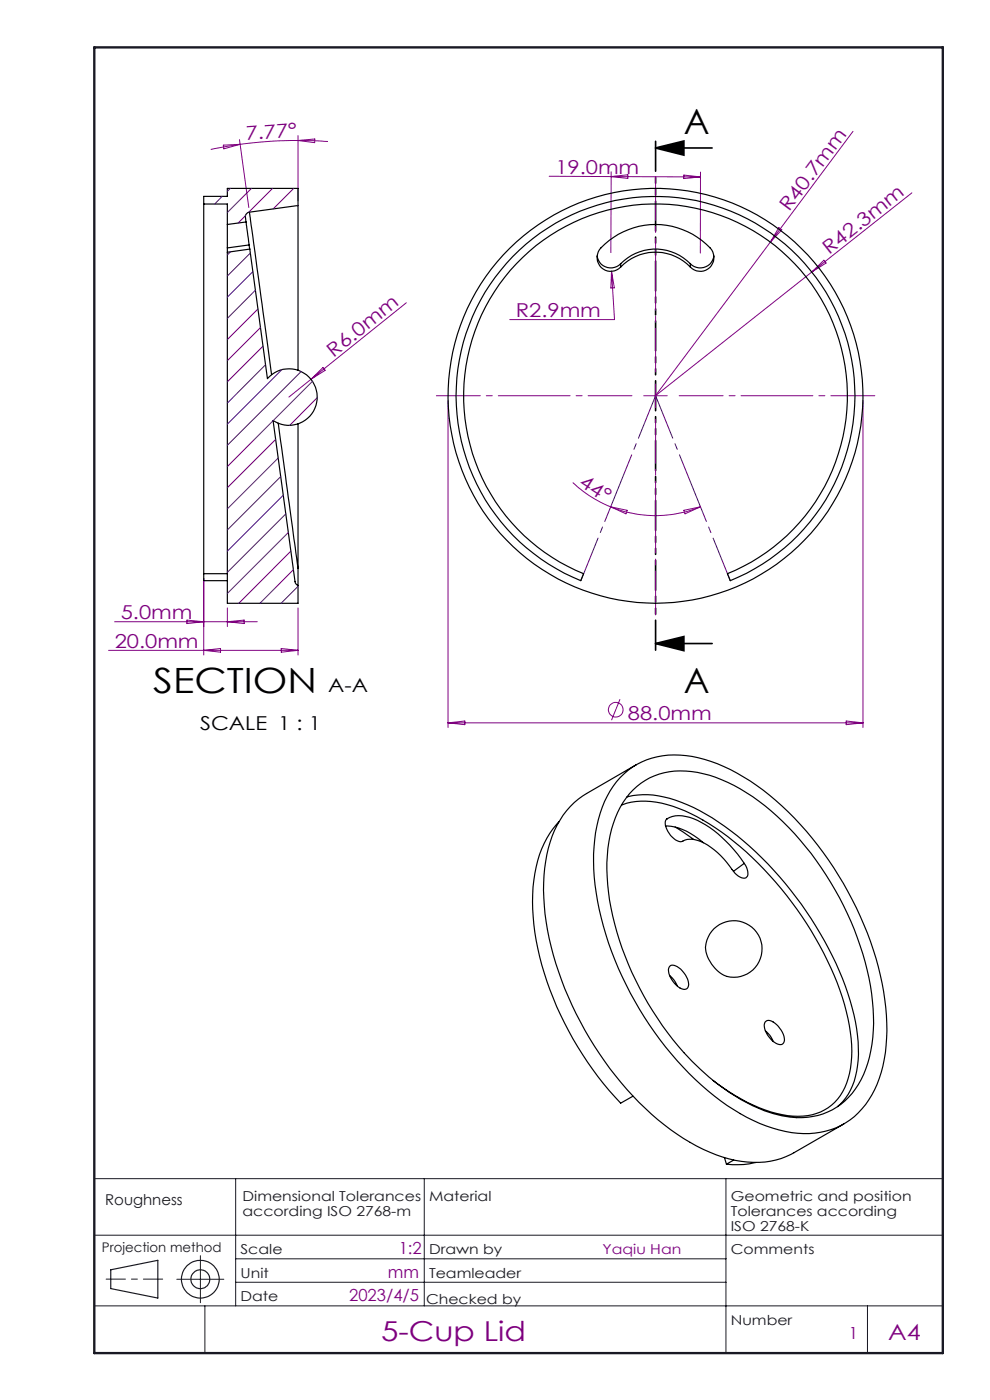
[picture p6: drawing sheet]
<svg xmlns="http://www.w3.org/2000/svg" width="210mm" height="297mm" viewBox="0 0 210 297" stroke-linecap="round" stroke-linejoin="round" font-family="sans-serif">
<g fill="none" stroke="#800080" stroke-width=".21">
<path d="M47.4 30.8l3.5-.2-3.4 1zM50.8 29.6l2 14.4M50.9 30.6l-6.2 1.1M63.2 29.8a85.1 85.1 0 0 0-12.3 .8M63.2 29.8l6.4 .2M63.2 28.8v13.8M63.2 29.8l3.6-.3-.1 .8zM116.5 37.4l13.1 .1M129.6 37.5h19M129.6 37.5l3.6-.4v.7zM129.6 36.4v17.2M145.1 37.1l3.5 .4-3.6 .4z"/>
<path d="M148.6 36.5v17.2M180.9 27.9l-17.5 23.5M129.7 57.5l.7 10.3h-22.3M129.7 57.5l.6 3.6h-.7zM165.2 48.3l.6 .5-2.4 2.6zM172.2 57.7l2.6-2.5 .4 .6zM193.4 40.9l-54.4 43.1 24.4-32.6M86.2 64.2l-24.9 20M66 80.5l2.5-2.5 .5 .6zM95 85v69.3M136.6 84h4.9M139 81.5v5"/>
<path d="M183.1 85v69.3M121.5 102.4a25.2 25.2 0 0 0 8 5.1M129.5 107.5a25.1 25.1 0 0 0 19.1 0M129.5 107.5l3.5 .8-.2 .7zM145.1 108.3l3.5-.8-3.3 1.5zM23 138h40.2M24.3 131.9h30.3M39.7 131.5l3.5 .4-3.5 .4zM43.2 122.7v16.3M43.2 138l3.6-.4v.8zM48.2 129v3.9M48.2 131.9l3.6-.4v.8z"/>
<path d="M59.7 137.6l3.5 .4-3.5 .4zM63.2 129v10M95 153.3h88.1M95 153.3l3.6-.3v.7zM131.5 148.3l-1.8 4.5M179.5 153l3.6 .3-3.6 .4z"/>
<circle cx="130.6" cy="150.6" r="1.55"/>
</g>
<path d="M139 31.4l6.1-1.5v3zM139 31.4h12.1M139 136.5l6.1-1.5v3zM139 136.5h12.1" fill="none" stroke="#000" stroke-width=".35"/>
<g fill="none" stroke="#191924" stroke-width=".25">
<path d="M23.5 269.4l10-2v8l-10-2z"/>
<circle cx="42.5" cy="271.4" r="4"/>
<circle cx="42.5" cy="271.4" r="1.99"/>
</g>
<path d="M139.1 29.4v109.1" fill="none" stroke="#000" stroke-width=".35" stroke-dasharray="6.3 1.3 1.3 1.3 1.3 1.3" stroke-dashoffset="-.6"/>
<path d="M139.1 79v-41.5M134.1 84h-41.5M139.1 89v41.5M144.1 84h41.5" fill="none" stroke="#800080" stroke-width=".21" stroke-dasharray="15.2 1.3 1.3 1.3" stroke-dashoffset="5.9"/>
<path d="M34.5 271.4h-12" fill="none" stroke="#191924" stroke-width=".21" stroke-dasharray="6.3 1.3 1.3 1.3" stroke-dashoffset="2.3"/>
<path d="M20 250h180M50 250v27M90 250v27M154 250v37.1M20 277h180M20 262h180v25.1h-180zM37.5 271.4h10M42.5 266.4v10M43.5 277v10.1M50 267h104M50 272h104M184 277v10.1" fill="none" stroke="#191924" stroke-width=".21"/>
<path d="M20 10.1h180v277h-180z" fill="none" stroke="#191924" stroke-width=".5"/>
<path d="M139.1 84l-15.9 39.2M139.1 84l15.8 39.2" fill="none" stroke="#400080" stroke-width=".21" stroke-dasharray="15.2 1.3 1.3 1.3" stroke-dashoffset="5.5"/>
<path d="M139 31.4l6.1-1.5v3zM139 136.5l6.1-1.5v3z" fill="#000"/>
<g fill="none" stroke="#000" stroke-width=".25">
<path d="M43.2 43.3v78.4M43.2 43.3v-1.6h5v-1.7h15v3.6M43.2 43.3h5v4.3M48.2 47.6v5M48.2 52.6v.9M48.2 53.5v74.5h15v-3.8M52.2 47.1l.6 4.9M52.2 47.1l-4 .5M52.8 52l.2 .8M52.8 52l-4.6 .6M52.9 45a.97 .97 0 0 0-.8 1.1l.1 1M52.9 45l4.7 34.5"/>
<path d="M53 52.8l3.7 27.5a6 6 0 0 1 8.3-.8 6 6 0 0 1 1.1 8.3 6 6 0 0 1-8.2 1.4l4.7 34.2 .2 .5 .4 .3M53 52.8l-4.8 .7M63.2 43.6v35M63.2 43.6l-10.3 1.4M108.8 54.4a42.3 42.3 0 0 1 65.4 6 42.3 42.3 0 0 1-19.3 62.8l-.6-1.5a40.7 40.7 0 0 0 17.1-62.4 40.7 40.7 0 0 0-64.7 0 40.7 40.7 0 0 0 17.1 62.4l-.6 1.5a42.3 42.3 0 0 1-14.4-68.8zM126.7 54.3a2.9 2.9 0 0 0 1.9 2.4 2.9 2.9 0 0 0 3.1-.8M131.7 56.7a10.2 10.2 0 0 1 14.7 0M131.7 56.7a2.92 2.92 0 0 1-4.2 0 2.92 2.92 0 0 1 0-4.1 15.9 15.9 0 0 1 23.5 .4 2.92 2.92 0 0 1-.6 3.9 2.92 2.92 0 0 1-4-.2M131.7 55.9a10.3 10.3 0 0 1 14.7 0M131.7 55.9v.8M146.4 55.9v.8M151.4 54.3a2.9 2.9 0 0 1-2 2.4 2.9 2.9 0 0 1-3-.8"/>
<path d="M59 89.8l4.2 30.8M63.2 89.9v30.7M43.2 121.7v1.5h5M43.2 121.7h5M63.2 120.6v3.6M118.6 174.3a22.2 22.2 0 0 0-5.5 13.9 56.2 56.2 0 0 0 6.6 28.8 70.7 70.7 0 0 0 12 17l2.6-1.5M131.6 165a16.4 16.4 0 0 1 15.2-4.5 40.1 40.1 0 0 1 19.1 10.5 72.8 72.8 0 0 1 21.5 39.3 37.3 37.3 0 0 1-1.3 19.7 16 16 0 0 1-18.2 10.3 38 38 0 0 1-19.1-10.1 71.6 71.6 0 0 1-22.6-42.5 33.6 33.6 0 0 1 2.6-18.8 17.4 17.4 0 0 1 2.8-3.9zM131.8 170.8a16.4 16.4 0 0 1 12.2 .7 54.5 54.5 0 0 1 20.5 15.6 70.6 70.6 0 0 1 15 27.5 27.2 27.2 0 0 1 .4 14.2 10.5 10.5 0 0 1-11.7 8 30.9 30.9 0 0 1-14.9-6.1l-2-1.5M133 169.1a18.8 18.8 0 0 1 12.8 1.6 60.2 60.2 0 0 1 21.9 18.1 68.9 68.9 0 0 1 13.8 28 24.3 24.3 0 0 1-.7 13.6 11.2 11.2 0 0 1-3.1 4.4M134.3 167.6a15.1 15.1 0 0 1 14.9-3.5 37.3 37.3 0 0 1 16.9 10.2 65.3 65.3 0 0 1 19 38.1 28.9 28.9 0 0 1-3 17.7 14.5 14.5 0 0 1-16.2 6.6 39.2 39.2 0 0 1-19.1-11.6 66 66 0 0 1-17.7-35.8 30.3 30.3 0 0 1 2.5-18l1.2-2zM135 162.2l-10.6 6.1a18 18 0 0 0-8.1 11.6 45.8 45.8 0 0 0 1.6 24.5 72.4 72.4 0 0 0 23 34.2 34.6 34.6 0 0 0 17.6 7.9 16.5 16.5 0 0 0 9.9-2l10.6-6.1M141.2 175.2a12.4 12.4 0 0 1 8 3.6"/>
<path d="M141.5 173.7a6.2 6.2 0 0 1 5.6 0 24.8 24.8 0 0 1 10.8 9.5M141.5 173.7a2.11 2.11 0 0 0 .2 2.7 3.7 3.7 0 0 0 2.9 2.1 4.7 4.7 0 0 1 4.8 .4 19.4 19.4 0 0 1 6.5 6.4 1.88 1.88 0 0 0 2.5 .8 2.65 2.65 0 0 0-.5-2.9M141.5 173.7l-.1 .1M143.2 175.5l3.9 2.6M151.4 197a6 6 0 0 1 10.1 3.1 6 6 0 0 1-8 6.8 7.7 7.7 0 0 1-3.9-6 6.4 6.4 0 0 1 1.8-3.9zM157.9 183.2l-2.3 1.7M142 206.9l1 1 .7 1.3M142.1 204.9a2.28 2.28 0 0 1 2.6 1.1 3.6 3.6 0 0 1 1.2 3.5 1.15 1.15 0 0 1-1.7 .1 4.8 4.8 0 0 1-2.3-4.2zM162.3 216.8a1.15 1.15 0 0 1 1.7 0 4.8 4.8 0 0 1 2.3 4.2 .91 .91 0 0 1-1.4 .5 4.7 4.7 0 0 1-2.7-4.4zM162.3 218.7l1 .9 .7 1.4M153.7 245.6l.4 1.4M155.6 246.1l-1.5 .9"/>
<path d="M160.3 246.6l-.2 .1a16.1 16.1 0 0 1-6 .3"/>
<circle cx="139" cy="84" r="44"/>
</g>
<g fill="none" stroke="#400080" stroke-width=".21">
<path d="M48.9 40l-.7 .6M53.3 40l-5.1 5.1M57.8 40l-5.1 5M62.3 40l-4.3 4.3M47.1 41.7l-1.6 1.6M48.9 53.4l-.7 .7M52.1 45.7l-1.6 1.6M53.1 53.7l-4.9 4.9M53.6 57.6l-5.4 5.4M63.2 43.6h.1M54.2 61.6l-6 6M54.7 65.5l-6.5 6.5"/>
<path d="M55.2 69.5l-7 7M55.8 73.4l-7.6 7.6M56.3 77.4l-8.1 8.1M59.8 78.4l-11.6 11.6M63.9 78.8l-15.7 15.7M58.5 93.2l-10.3 10.3M59 97.2l-10.8 10.7M66.3 80.9l-18.1 18.1M67.3 84.4l-5.8 5.8M59.5 101.1l-11.3 11.3M60.1 105.1l-11.9 11.8M60.6 109l-12.4 12.4"/>
<path d="M61.2 113l-13 12.9M61.7 116.9l-11 11.1M62.2 120.9l-7.1 7.1M63.2 124.4l-3.6 3.6"/>
</g>
<g font-size="7.4">
<text x="145" y="28.5">A</text>
<text x="32.5" y="147.1">SECTION</text>
<text x="145" y="146.9">A</text>
</g>
<text font-size="5.8" fill="#800080" x="80.8" y="284.5">5-Cup Lid</text>
<text font-size="4.7" fill="#800080" x="188.4" y="284.2">A4</text>
<g font-size="4.1" fill="#800080">
<text x="52.2" y="29.7" transform="rotate(-4 52.2 29.7)">7.77°</text>
<text x="117.8" y="36.8">19.0mm</text>
<text x="167.4" y="45.1" transform="rotate(-53 167.4 45.1)">R40.7mm</text>
<text x="175.9" y="54.1" transform="rotate(-38 175.9 54.1)">R42.3mm</text>
<text x="109.4" y="67.2">R2.9mm</text>
<text x="70.8" y="75.9" transform="rotate(-39 70.8 75.9)">R6.0mm</text>
<text x="122.6" y="102.9" transform="rotate(33 122.6 102.9)">44°</text>
<text x="25.6" y="131.3">5.0mm</text>
<text x="24.3" y="137.4">20.0mm</text>
<text x="133.2" y="152.7">88.0mm</text>
</g>
<g font-size="4.1">
<text x="69.6" y="146.7">A-A</text>
<text x="42.5" y="154.9">SCALE 1 : 1</text>
</g>
<g font-size="3.5" fill="#800080">
<text x="84.6" y="266">1:2</text>
<text x="82.3" y="271">mm</text>
<text x="74.1" y="276.1">2023/4/5</text>
<text x="180.1" y="284">1</text>
</g>
<text font-size="3.2" fill="#191924" x="22.3" y="255.6">Roughness</text>
<g font-size="2.9" fill="#191924">
<text x="51.4" y="254.7">Dimensional Tolerances</text>
<text x="51.4" y="258">according ISO 2768-m</text>
<text x="91" y="254.7">Material</text>
<text x="155" y="254.7">Geometric and position</text>
<text x="155" y="258">Tolerances according</text>
<text x="155" y="261.2">ISO 2768-K</text>
<text x="51" y="266.1">Scale</text>
<text x="91" y="266.1">Drawn by</text>
<text x="155" y="266.1">Comments</text>
<text x="51" y="271.1">Unit</text>
<text x="91" y="271.1">Teamleader</text>
<text x="51" y="276.1">Date</text>
<text x="90.4" y="276.6">Checked by</text>
<text x="155" y="281.1">Number</text>
</g>
<text font-size="2.9" fill="#800080" x="127.8" y="266.1">Yaqiu Han</text>
<text font-size="2.8" fill="#191924" x="21.6" y="265.7">Projection method</text>
</svg>
